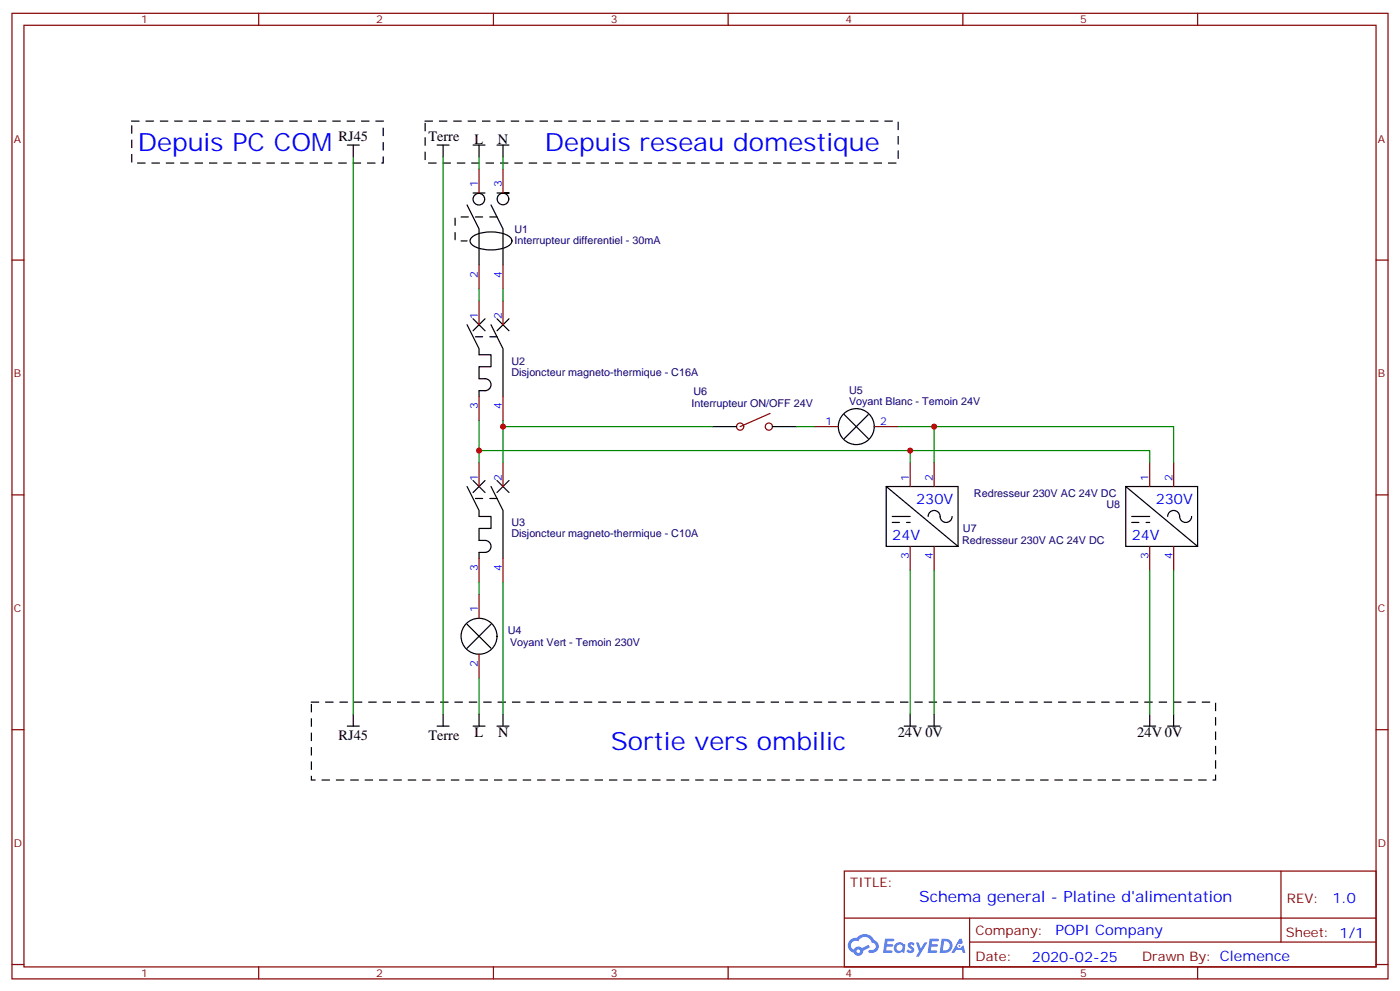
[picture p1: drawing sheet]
<svg xmlns="http://www.w3.org/2000/svg" width="412mm" height="292mm" viewBox="0 0 412 292" stroke-linecap="round" stroke-linejoin="round" font-family="sans-serif">
<path d="M38.8 35.7h74.1v12.3h-74.1zM125.2 35.7h139.4v12.3h-139.4zM91.7 206.8h266.4v22.9h-266.4z" fill="none" stroke="#000" stroke-width=".35" stroke-dasharray="2.1 2.1"/>
<g fill="none" stroke="#870000" stroke-width=".35">
<path d="M3.5 3.9h405.4v284.4h-405.4zM7.1 7.4h398.2v277.3h-398.2zM76.2 3.9v3.5M145.3 3.9v3.5M214.5 3.9v3.5M283.6 3.9v3.5M352.8 3.9v3.5M3.5 76.6h3.6M405.3 76.6h3.6M3.5 145.7h3.6M405.3 145.7h3.6M3.5 214.9h3.6"/>
<path d="M405.3 214.9h3.6M248.7 256.5h156.6v28.2h-156.6zM377.3 256.5v20.9M248.7 270.4h156.5M285.6 277.4h119.6M285.6 270.4v14.1M3.5 284h3.6M76.2 284.7v3.6M145.3 284.7v3.6M214.5 284.7v3.6M283.6 284.7v3.6M352.8 284.7v3.6"/>
<path d="M405.3 284h3.6"/>
</g>
<g fill="#5487ff">
<path d="M267.7 277.7a1.22 1.22 0 0 1 1.7 .2l-.4 .6a.47 .47 0 0 0-.3-.4 .47 .47 0 0 0-.5 .2l.1 .2a1.14 1.14 0 0 1 .8 1.8 1.14 1.14 0 0 1-1.9 0l-.2-.2 .5-.6 .7 .5a.29 .29 0 0 0 .3-.3 .29 .29 0 0 0-.2-.3 1.04 1.04 0 0 1-.6-1.7z"/>
<path d="M260.7 276.4h2.4l.3 .2-.2 .5-1.8 .1-.1 .8h1.5l.3 .4-.3 .4h-1.6l-.2 1.1h1.7l.2 .3-.2 .3-2.6 .1z"/>
<path d="M273.8 276.4h2.4l.3 .2-.1 .5-1.8 .1-.2 .8h1.6l.3 .4-.4 .4h-1.6l-.1 1.1h1.7l.2 .3-.2 .3-2.6 .1z"/>
<path d="M282.6 276.4h.7l.3 1.3-.6 .3a.69 .69 0 0 0-1 .3 .69 .69 0 0 0 .4 .9 .69 .69 0 0 0 .9-.6l.5-.2 .6 2.2h-.8l-.2-.9h-1.8l-.5 .9h-.8z"/>
<path d="M269.8 277.5h.8l.6 1.8 1.1-1.8h.9l-2.6 4.2h-.8l.9-1.5z"/>
<path d="M277.4 276.4l-.6 4.2h1.3a2.11 2.11 0 0 0 2.5-2.1 2.11 2.11 0 0 0-2.5-2.1zM278.1 277.2a1.39 1.39 0 0 1 1.7 1.4 1.39 1.39 0 0 1-1.8 1.3h-.3z"/>
<path d="M263.7 278.1a1.54 1.54 0 0 0-.1 2.1 1.54 1.54 0 0 0 2.2 .1l.6 .3 .3-2.3-.2-.3h-.4a1.49 1.49 0 0 0-2.4 .1zM264 279.1a.94 .94 0 0 1 1.8 0 .94 .94 0 0 1-1.8 0z"/>
<path d="M250.4 276.8a2.18 2.18 0 0 0 1.1 3.7 1.44 1.44 0 0 0 1.6 .9 1.44 1.44 0 0 0 1.2-1.4l2-1-.5-.8-1.9 1a1.47 1.47 0 0 0-2.4 .4 1.39 1.39 0 0 1-.7-1.9 1.39 1.39 0 0 1 2-.5 2.12 2.12 0 0 1 2.2-1.3 2.12 2.12 0 0 1 1.9 1.7 1.14 1.14 0 0 1 1.1 1.4 1.14 1.14 0 0 1-1.7 .7 .43 .43 0 0 0-.5 .4 .43 .43 0 0 0 .4 .5 1.98 1.98 0 0 0 2.5-1.2 1.98 1.98 0 0 0-1.2-2.6 3.1 3.1 0 0 0-5.3-.6l-.9 .1zM252.3 280.1a.55 .55 0 0 1 1.1 0 .55 .55 0 0 1-1.1 0z"/>
<circle cx="282.6" cy="278.5" r=".26"/>
</g>
<g fill="none" stroke="#000" stroke-width=".35">
<path d="M102.3 42.7h3.5M104.1 42.7v3.5M128.8 42.7h3.5M130.5 42.7v3.5M139.3 56.8h3.6M139.3 42.7h3.6M141.1 42.7v3.5M146.4 56.8h3.5h-1.7M146.4 42.7h3.5M148.2 42.7v3.5M137.6 60.4l3.5 7v10.6M138.9 70a10.7 10.7 0 0 1 9.7-1.1 2.23 2.23 0 0 1 2.1 2.5 7 7 0 0 1-6.1 2.2 7 7 0 0 1-6-2.2l-.1-.5z"/>
<path d="M144.6 60.4l3.6 7v10.6M137.6 95.6l3.5 7.1v1.8h3.5v3.5h-3.5v3.5a3.2 3.2 0 0 1 3 .5 1.76 1.76 0 0 1 .4 2 1.76 1.76 0 0 1-1.6 1h-1.8v1.8M139.3 93.9l3.6 3.5M142.9 93.9l-3.6 3.5M144.6 95.6l3.6 7.1v14.1M146.4 93.9l3.5 3.5M149.9 93.9l-3.5 3.5M209.9 125.6h7.1M227.5 125.6h7.1M248.7 122.1l7.1 7.1M255.8 122.1l-7.1 7.1M137.6 143.3l3.5 7v1.8h3.5v3.5h-3.5v3.5a3.2 3.2 0 0 1 3 .6 1.76 1.76 0 0 1 .4 1.9 1.76 1.76 0 0 1-1.6 1.1h-1.8v1.7"/>
<path d="M139.3 141.5l3.6 3.5M142.9 141.5l-3.6 3.5M144.6 143.3l3.6 7v14.1M146.4 141.5l3.5 3.5M149.9 141.5l-3.5 3.5M261.1 143.3h21.1v17.6h-21.1zM261.1 143.3l21.1 17.6M262.8 152.1h5.3M273.4 152.1a1.82 1.82 0 0 1 2.1-1.8 1.82 1.82 0 0 1 1.5 2.3 1.76 1.76 0 0 0 1.9 1.2 1.76 1.76 0 0 0 1.6-1.7M331.6 143.3h21.2v17.6h-21.2zM331.6 143.3l21.2 17.6M333.4 152.1h5.3"/>
<path d="M344 152.1a1.82 1.82 0 0 1 2-1.8 1.82 1.82 0 0 1 1.5 2.3 1.76 1.76 0 0 0 2 1.2 1.76 1.76 0 0 0 1.5-1.7M137.6 183.8l7 7.1M144.6 183.8l-7 7.1M102.3 213.8h3.5M104.1 210.3v3.5M128.8 213.8h3.5M130.5 210.3v3.5M139.3 213.8h3.6M141.1 210.3v3.5M146.4 213.8h3.5M148.2 210.3v3.5M266.3 213.8h3.6"/>
<path d="M268.1 210.3v3.5M273.4 213.8h3.5M275.2 210.3v3.5M336.9 213.8h3.5M338.7 210.3v3.5M344 213.8h3.5M345.7 210.3v3.5"/>
<circle cx="141.1" cy="58.7" r="1.71"/>
<circle cx="148.2" cy="58.6" r="1.71"/>
<circle cx="252.2" cy="125.6" r="5.3"/>
<circle cx="141.1" cy="187.4" r="5.3"/>
</g>
<path d="M146.4 63.9h-12.3v7h3.5M146.4 99.2h-7.1M146.4 146.8h-7.1M262.8 153.8h5.3M333.4 153.8h5.3" fill="none" stroke="#000" stroke-width=".35" stroke-dasharray="2.1 2.1"/>
<g fill="none" stroke="#870000" stroke-width=".35">
<path d="M141.1 49.8v7M148.2 49.8v7M141.1 78v7.1M148.2 78v7.1M141.1 88.6v7M148.2 88.6v7M141.1 116.8v7.1M148.2 116.8v7.1M141.1 136.2v7.1M148.2 136.2v7.1M226.8 121.7l-8.8 3.9M239.9 125.6h7"/>
<path d="M257.5 125.6h7.1M268.1 136.2v7.1M275.2 136.2v7.1M338.7 136.2v7.1M345.7 136.2v7.1M141.1 164.4v7.1M141.1 175v7.1M148.2 164.4v7.1M268.1 160.9v7.1M275.2 160.9v7.1M338.7 160.9v7.1M345.7 160.9v7.1"/>
<path d="M141.1 192.7v7"/>
<circle cx="218" cy="125.6" r="1.06"/>
<circle cx="226.5" cy="125.6" r="1.06"/>
</g>
<g fill="none" stroke="#008700" stroke-width=".35">
<path d="M104.1 46.2v164.1M130.5 46.2v164.1M141.1 46.2v3.6M148.2 46.2v3.6M141.1 85.1v3.5M148.2 85.1v3.5M141.1 123.9v8.8h127v3.5M141.1 132.7v3.5M148.2 123.9v12.3M148.2 125.6h61.7M234.6 125.6h5.3M264.6 125.6h10.6v10.6"/>
<path d="M268.1 132.7h70.6v3.5M275.2 125.6h70.5v10.6M141.1 171.5v3.5M148.2 171.5v38.8M268.1 168v42.3M275.2 168v42.3M338.7 168v42.3M345.7 168v42.3M141.1 199.7v10.6"/>
</g>
<g fill="#c00">
<circle cx="275.2" cy="125.6" r=".88"/>
<circle cx="148.2" cy="125.6" r=".88"/>
<circle cx="141.1" cy="132.7" r=".88"/>
<circle cx="268.1" cy="132.7" r=".88"/>
</g>
<g font-size="7.4" fill="#00f">
<text x="40.6" y="44.5">Depuis PC COM</text>
<text x="160.5" y="44.5">Depuis reseau domestique</text>
<text x="179.9" y="220.9">Sortie vers ombilic</text>
</g>
<text font-size="4.6" fill="#00f" x="270.8" y="265.5">Schema general - Platine d'alimentation</text>
<g font-size="4.2">
<text x="99.7" y="41.6">RJ45</text>
<text x="126.2" y="41.6">Terre</text>
<text x="139.8" y="42.4">L</text>
<text x="146.7" y="42.4">N</text>
<text x="99.7" y="217.8">RJ45</text>
<text x="126.2" y="217.8">Terre</text>
<text x="139.8" y="217">L</text>
<text x="146.7" y="217">N</text>
<text x="264.5" y="217">24V 0V</text>
<text x="335" y="217">24V 0V</text>
</g>
<g font-size="4.2" fill="#00f">
<text x="269.9" y="148.6">230V</text>
<text x="340.4" y="148.6">230V</text>
<text x="262.8" y="159.1">24V</text>
<text x="333.4" y="159.1">24V</text>
<text x="392.5" y="265.8">1.0</text>
<text x="310.9" y="275.3">POPI Company</text>
<text x="304" y="283.1">2020-02-25</text>
</g>
<g font-size="3.9" fill="#800">
<text x="250.5" y="261.1">TITLE:</text>
<text x="379.1" y="265.8">REV:</text>
<text x="287.4" y="275.3">Company:</text>
<text x="378.7" y="275.9">Sheet: 1/1</text>
<text x="287.4" y="283">Date:</text>
<text x="336.4" y="283.1">Drawn By: Clemence</text>
</g>
<g font-size="3.2" fill="#800">
<text x="41.6" y="6.9">1</text>
<text x="110.8" y="6.9">2</text>
<text x="179.9" y="6.9">3</text>
<text x="249.1" y="6.9">4</text>
<text x="318.2" y="6.9">5</text>
<text x="4.1" y="42">A</text>
<text x="405.9" y="42">A</text>
<text x="4.1" y="111.2">B</text>
<text x="405.9" y="111.2">B</text>
<text x="4.1" y="180.3">C</text>
<text x="405.9" y="180.3">C</text>
<text x="4.1" y="249.4">D</text>
<text x="405.9" y="249.4">D</text>
<text x="41.6" y="287.7">1</text>
<text x="110.8" y="287.7">2</text>
<text x="179.9" y="287.7">3</text>
<text x="249.1" y="287.7">4</text>
<text x="318.2" y="287.7">5</text>
</g>
<g font-size="3.2" fill="#00f">
<text x="140.8" y="55.1" transform="rotate(-90 140.8 55.1)">1</text>
<text x="147.8" y="55.1" transform="rotate(-90 147.8 55.1)">3</text>
<text x="140.8" y="81.8" transform="rotate(-90 140.8 81.8)">2</text>
<text x="147.8" y="81.8" transform="rotate(-90 147.8 81.8)">4</text>
<text x="140.8" y="93.9" transform="rotate(-90 140.8 93.9)">1</text>
<text x="147.8" y="93.9" transform="rotate(-90 147.8 93.9)">2</text>
<text x="140.8" y="120.6" transform="rotate(-90 140.8 120.6)">3</text>
<text x="147.8" y="120.6" transform="rotate(-90 147.8 120.6)">4</text>
<text x="243.2" y="125.3">1</text>
<text x="259.3" y="125.3">2</text>
<text x="140.8" y="141.5" transform="rotate(-90 140.8 141.5)">1</text>
<text x="147.8" y="141.5" transform="rotate(-90 147.8 141.5)">2</text>
<text x="267.8" y="141.5" transform="rotate(-90 267.8 141.5)">1</text>
<text x="274.8" y="141.5" transform="rotate(-90 274.8 141.5)">2</text>
<text x="338.3" y="141.5" transform="rotate(-90 338.3 141.5)">1</text>
<text x="345.4" y="141.5" transform="rotate(-90 345.4 141.5)">2</text>
<text x="267.8" y="164.7" transform="rotate(-90 267.8 164.7)">3</text>
<text x="274.8" y="164.7" transform="rotate(-90 274.8 164.7)">4</text>
<text x="338.3" y="164.7" transform="rotate(-90 338.3 164.7)">3</text>
<text x="345.4" y="164.7" transform="rotate(-90 345.4 164.7)">4</text>
<text x="140.8" y="168.2" transform="rotate(-90 140.8 168.2)">3</text>
<text x="147.8" y="168.2" transform="rotate(-90 147.8 168.2)">4</text>
<text x="140.8" y="180.3" transform="rotate(-90 140.8 180.3)">1</text>
<text x="140.8" y="196.4" transform="rotate(-90 140.8 196.4)">2</text>
</g>
<g font-size="3.2" fill="#000080">
<text x="151.5" y="71.7">Interrupteur differentiel - 30mA</text>
<text x="151.5" y="68.6">U1</text>
<text x="150.6" y="107.4">U2</text>
<text x="150.6" y="110.6">Disjoncteur magneto-thermique - C16A</text>
<text x="203.7" y="119.7">Interrupteur ON/OFF 24V</text>
<text x="204.3" y="116.2">U6</text>
<text x="250.1" y="119.3">Voyant Blanc - Temoin 24V</text>
<text x="250.1" y="116.1">U5</text>
<text x="286.9" y="146.2">Redresseur 230V AC 24V DC</text>
<text x="326" y="149.7">U8</text>
<text x="150.6" y="155">U3</text>
<text x="150.6" y="158.2">Disjoncteur magneto-thermique - C10A</text>
<text x="283.4" y="160.3">Redresseur 230V AC 24V DC</text>
<text x="283.6" y="156.7">U7</text>
<text x="149.6" y="186.7">U4</text>
<text x="150.2" y="190.2">Voyant Vert - Temoin 230V</text>
</g>
</svg>
